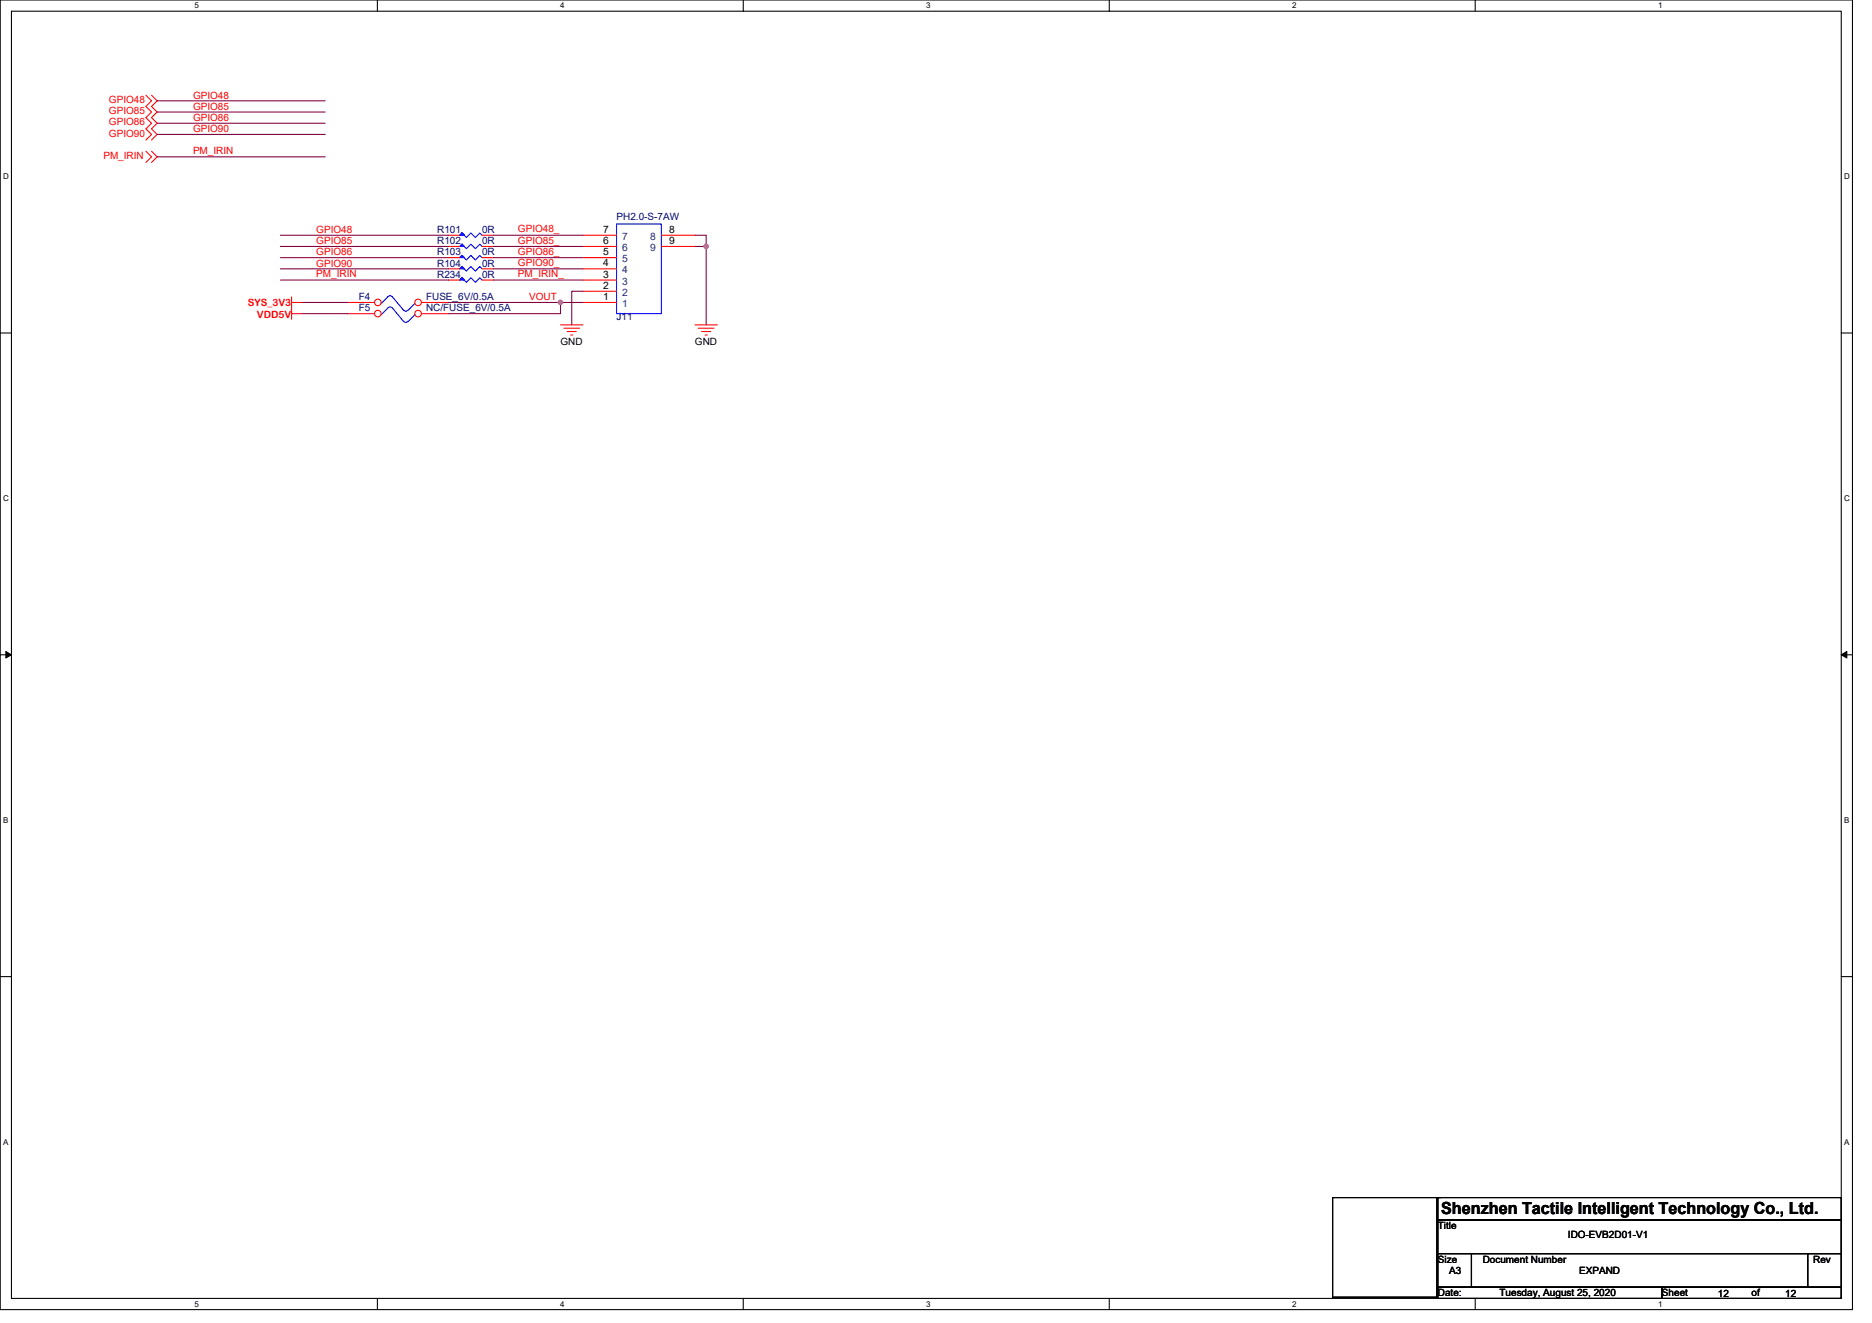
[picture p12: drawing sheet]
<svg xmlns="http://www.w3.org/2000/svg" width="297mm" height="210mm" viewBox="0 0 297 210" stroke-linecap="round" stroke-linejoin="round" font-family="sans-serif">
<path d="M0 0h293.9v207.9h-293.9zM1.8 1.8h290.4v204.3h-290.4z" fill="none" stroke="#000" stroke-width=".17"/>
<g fill="#fff">
<path d="M30.8 .2h.7v1.4h-.7z"/>
<path d="M30.8 206.3h.7v1.4h-.7z"/>
</g>
<path d="M59.9 0v1.8M59.9 206.1v1.8" fill="none" stroke="#000" stroke-width=".17"/>
<g fill="#fff">
<path d="M88.9 .2h.7v1.4h-.7z"/>
<path d="M88.9 206.3h.7v1.4h-.7z"/>
</g>
<path d="M117.9 0v1.8M117.9 206.1v1.8" fill="none" stroke="#000" stroke-width=".17"/>
<g fill="#fff">
<path d="M147 .2h.7v1.4h-.7z"/>
<path d="M147 206.3h.7v1.4h-.7z"/>
</g>
<path d="M176 0v1.8M176 206.1v1.8" fill="none" stroke="#000" stroke-width=".17"/>
<g fill="#fff">
<path d="M205 .2h.7v1.4h-.7z"/>
<path d="M205 206.3h.7v1.4h-.7z"/>
</g>
<path d="M234.1 0v1.8M234.1 206.1v1.8" fill="none" stroke="#000" stroke-width=".17"/>
<g fill="#fff">
<path d="M263.1 .2h.7v1.4h-.7z"/>
<path d="M263.1 206.3h.7v1.4h-.7z"/>
<path d="M.5 27.3h.9v1.4h-.9z"/>
<path d="M292.6 27.3h.9v1.4h-.9z"/>
<path d="M.5 78.4h.9v1.4h-.9z"/>
<path d="M292.6 78.4h.9v1.4h-.9z"/>
</g>
<path d="M0 52.9h1.8M292.2 52.9h1.7" fill="none" stroke="#000" stroke-width=".17"/>
<g fill="#fff">
<path d="M.5 129.5h.8v1.4h-.8z"/>
<path d="M292.6 129.5h.9v1.4h-.9z"/>
</g>
<path d="M0 103.9h1.8M292.2 103.9h1.7" fill="none" stroke="#000" stroke-width=".17"/>
<path d="M.9 103.4l.9 .5-.9 .5zM292.2 103.9l.8-.5v1z" fill="#000" stroke="#000" stroke-width=".16"/>
<g fill="#fff">
<path d="M.5 180.5h.8v1.4h-.8z"/>
<path d="M292.6 180.5h.9v1.4h-.9z"/>
</g>
<path d="M0 155h1.8M292.2 155h1.7M211.5 190.1h16.5v15.8h-16.5zM228.2 190.1h64v3.5h-64zM228.2 193.6h64v5.4h-64zM228.2 199h5.3v5.3h-5.3zM228.2 190.1h.5M233.5 199h53.3v5.3h-53.3zM286.8 199h5.4v5.3h-5.4zM228.2 204.3h35.5v1.8h-35.5zM263.7 204.3h28.5v1.8h-28.5z" fill="none" stroke="#000" stroke-width=".17"/>
<g fill="none" stroke="#f00" stroke-width=".17">
<path d="M23.2 15.1l.8 .9-.8 .9 .8 .9-.8 .9 .8 .9-.8 .8 .8 .9-.8 .9M24 15.1l.9 .9-.9 .9 .9 .9-.9 .9 .9 .9-.9 .8 .9 .9-.9 .9M23.2 24l.8 .9-.8 .9M24 24l.9 .9-.9 .9M71.2 37.3h1.7M71.2 39.1h1.7M76.5 37.3h1.8M76.5 39.1h1.8M46.3 49.8h1.7M46.3 47.1v3.6M46.3 48h1.7M88.9 51.6h3.6"/>
<path d="M89.5 52.1h2.5M90 52.6h1.4M90.5 53.2h.4M110.3 51.6h3.5M110.8 52.1h2.5M111.3 52.6h1.5M111.9 53.2h.3"/>
</g>
<path d="M72.9 37.3l.4-.3 .7 .7 .7-.7 .7 .7 .7-.7 .4 .3M72.9 39.1l.4-.3 .7 .7 .7-.7 .7 .7 .7-.7 .4 .3M61.5 48.9l-1 1.1M62.2 48.9a.51 .51 0 0 0-.7 0M62.3 48.9l1.7 2.1M64.7 51a.36 .36 0 0 1-.6 0M65.8 50l-1 1" fill="none" stroke="#00f" stroke-width=".17"/>
<g fill="#00f" stroke="#00f" stroke-width=".17">
<path d="M73.3 37l.4 .3h-.8l.4-.3 .4 .3z" fill-rule="evenodd"/>
<path d="M73.3 38.8l.4 .3h-.8l.4-.3 .4 .3z" fill-rule="evenodd"/>
</g>
<circle cx="59.9" cy="49.8" r=".52" fill="#fff" stroke="#f00" stroke-width=".17"/>
<path d="M55.2 49.8h4.2" fill="none" stroke="#f00" stroke-width=".17"/>
<circle cx="66.3" cy="49.8" r=".52" fill="#fff" stroke="#f00" stroke-width=".17"/>
<path d="M92.5 39.1h5.3M92.5 37.3h5.3M104.9 37.3h5.4M104.9 39.1h5.4M66.9 49.8h4.3M92.5 48h5.3M92.5 46.2h5.3M92.5 44.4h5.3M92.5 42.7h5.3M92.5 40.9h5.3" fill="none" stroke="#f00" stroke-width=".17"/>
<path d="M97.8 35.6h7.1v14.2h-7.1zM61.5 47.1l-1 1.1M62.2 47.1a.51 .51 0 0 0-.7 0M62.3 47.1l1.7 2.2M64.7 49.2a.36 .36 0 0 1-.6 0M65.8 48.2l-1 1.1" fill="none" stroke="#00f" stroke-width=".17"/>
<circle cx="59.9" cy="48" r=".52" fill="#fff" stroke="#f00" stroke-width=".17"/>
<path d="M55.2 48h4.2" fill="none" stroke="#f00" stroke-width=".17"/>
<circle cx="66.3" cy="48" r=".52" fill="#fff" stroke="#f00" stroke-width=".17"/>
<path d="M66.9 48h4.3M71.2 40.9h1.7M71.2 42.7h1.7M71.2 44.4h1.7M76.5 40.9h1.8M76.5 42.7h1.8M76.5 44.4h1.8" fill="none" stroke="#f00" stroke-width=".17"/>
<path d="M72.9 40.9l.4-.4 .7 .8 .7-.8 .7 .8 .7-.8 .4 .4M72.9 42.7l.4-.4 .7 .7 .7-.7 .7 .7 .7-.7 .4 .4M72.9 44.4l.4-.3 .7 .7 .7-.7 .7 .7 .7-.7 .4 .3" fill="none" stroke="#00f" stroke-width=".17"/>
<g fill="#00f" stroke="#00f" stroke-width=".17">
<path d="M73.3 40.5l.4 .4h-.8l.4-.4 .4 .4z" fill-rule="evenodd"/>
<path d="M73.3 42.3l.4 .4h-.8l.4-.4 .4 .4z" fill-rule="evenodd"/>
<path d="M73.3 44.1l.4 .3h-.8l.4-.3 .4 .3z" fill-rule="evenodd"/>
</g>
<g fill="none" stroke="#800040" stroke-width=".17">
<path d="M24.9 19.6h26.7M24.9 17.8h26.7M24.9 16h26.7M24.9 21.3h26.7M24.9 24.9h26.7M44.5 39.1h26.7M44.5 37.3h26.7M78.3 39.1h14.2M78.3 37.3h14.2M110.3 39.1h1.8M110.3 37.3h1.8v1.8M112.1 39.1v12.5"/>
<path d="M44.5 42.7h26.7M44.5 44.4h26.7M44.5 40.9h26.7M48 48h7.2M48 49.8h7.2M71.2 48h17.7M78.3 40.9h14.2M78.3 42.7h14.2M78.3 44.4h14.2M92.5 48h-3.6v1.8h-17.7M92.5 46.2h-1.8v5.4"/>
</g>
<g fill="#f0f" stroke="#f0f" stroke-width=".17">
<circle cx="88.9" cy="48" r=".35"/>
<circle cx="112" cy="39.1" r=".35"/>
</g>
<text font-size="2.6" x="228.7" y="192.7">Shenzhen Tactile Intelligent Technology Co., Ltd.</text>
<g font-size="1.6" fill="#f00">
<text x="17.3" y="16.4">GPIO48</text>
<text x="30.6" y="17.4">GPIO85</text>
<text x="30.6" y="15.6">GPIO48</text>
<text x="17.3" y="18.1">GPIO85</text>
<text x="17.3" y="19.9">GPIO86</text>
<text x="17.3" y="21.7">GPIO90</text>
<text x="30.6" y="19.2">GPIO86</text>
<text x="30.6" y="21">GPIO90</text>
<text x="16.4" y="25.3">PM_IRIN</text>
<text x="30.6" y="24.4">PM_IRIN</text>
<text x="50.2" y="40.5">GPIO86</text>
<text x="50.2" y="38.8">GPIO85</text>
<text x="50.2" y="37">GPIO48</text>
<text x="82.2" y="40.4">GPIO86_</text>
<text x="82.2" y="38.7">GPIO85_</text>
<text x="82.2" y="36.9">GPIO48_</text>
<text x="50.2" y="42.3">GPIO90</text>
<text x="50.2" y="44">PM_IRIN</text>
<text x="82.2" y="42.2">GPIO90_</text>
<text x="82.2" y="44">PM_IRIN_</text>
<text x="84" y="47.6">VOUT</text>
<text x="39.3" y="48.6">SYS_3V3</text>
<text x="40.8" y="50.4">VDD5V</text>
</g>
<g font-size="1.6" fill="#000080">
<text x="97.8" y="34.8">PH2.0-S-7AW</text>
<text x="69.4" y="37">R101</text>
<text x="69.4" y="38.8">R102</text>
<text x="69.4" y="40.5">R103</text>
<text x="76.5" y="37">0R</text>
<text x="76.5" y="38.8">0R</text>
<text x="76.5" y="40.5">0R</text>
<text x="56.9" y="47.6">F4</text>
<text x="67.6" y="47.6">FUSE_6V/0.5A</text>
<text x="69.4" y="42.3">R104</text>
<text x="69.4" y="44.1">R234</text>
<text x="76.5" y="42.3">0R</text>
<text x="76.5" y="44.1">0R</text>
<text x="56.9" y="49.4">F5</text>
<text x="67.6" y="49.4">NC/FUSE_6V/0.5A</text>
<text x="97.8" y="50.8">J11</text>
</g>
<g font-size="1.6">
<text x="95.7" y="40.5">5</text>
<text x="95.7" y="38.7">6</text>
<text x="95.7" y="37">7</text>
<text x="106.2" y="37">8</text>
<text x="106.2" y="38.7">9</text>
<text x="95.7" y="47.6">1</text>
<text x="95.7" y="45.8">2</text>
<text x="95.7" y="44.1">3</text>
<text x="95.7" y="42.3">4</text>
<text x="88.9" y="54.8">GND</text>
<text x="110.3" y="54.8">GND</text>
<text x="228.2" y="195.1">Title</text>
<text x="248.8" y="196.5">IDO-EVB2D01-V1</text>
<text x="228.2" y="200.4">Size</text>
<text x="229.9" y="202.2">A3</text>
<text x="235.3" y="200.4">Document Number</text>
<text x="250.6" y="202.2">EXPAND</text>
<text x="287.7" y="200.4">Rev</text>
<text x="228.2" y="205.7">Date:</text>
<text x="237.9" y="205.7">Tuesday, August 25, 2020</text>
<text x="263.7" y="205.7">Sheet</text>
<text x="272.6" y="205.9">12</text>
<text x="277.9" y="205.7">of</text>
<text x="283.3" y="205.9">12</text>
</g>
<g font-size="1.6" fill="#004080">
<text x="98.7" y="41.6">5</text>
<text x="98.7" y="39.8">6</text>
<text x="98.7" y="38.1">7</text>
<text x="103.2" y="38.1">8</text>
<text x="103.2" y="39.8">9</text>
<text x="98.7" y="46.9">2</text>
<text x="98.7" y="45.2">3</text>
<text x="98.7" y="43.4">4</text>
<text x="98.7" y="48.7">1</text>
</g>
<g font-size="1.3">
<text x="30.8" y="1.3">5</text>
<text x="88.9" y="1.3">4</text>
<text x="147" y="1.3">3</text>
<text x="205" y="1.3">2</text>
<text x="263.1" y="1.3">1</text>
<text x=".5" y="28.4">D</text>
<text x="292.6" y="28.4">D</text>
<text x=".5" y="79.5">C</text>
<text x="292.6" y="79.5">C</text>
<text x=".5" y="130.6">B</text>
<text x="292.6" y="130.6">B</text>
<text x=".5" y="181.7">A</text>
<text x="292.6" y="181.7">A</text>
<text x="30.8" y="207.4">5</text>
<text x="88.9" y="207.4">4</text>
<text x="147" y="207.4">3</text>
<text x="205" y="207.4">2</text>
<text x="263.1" y="207.4">1</text>
</g>
</svg>
